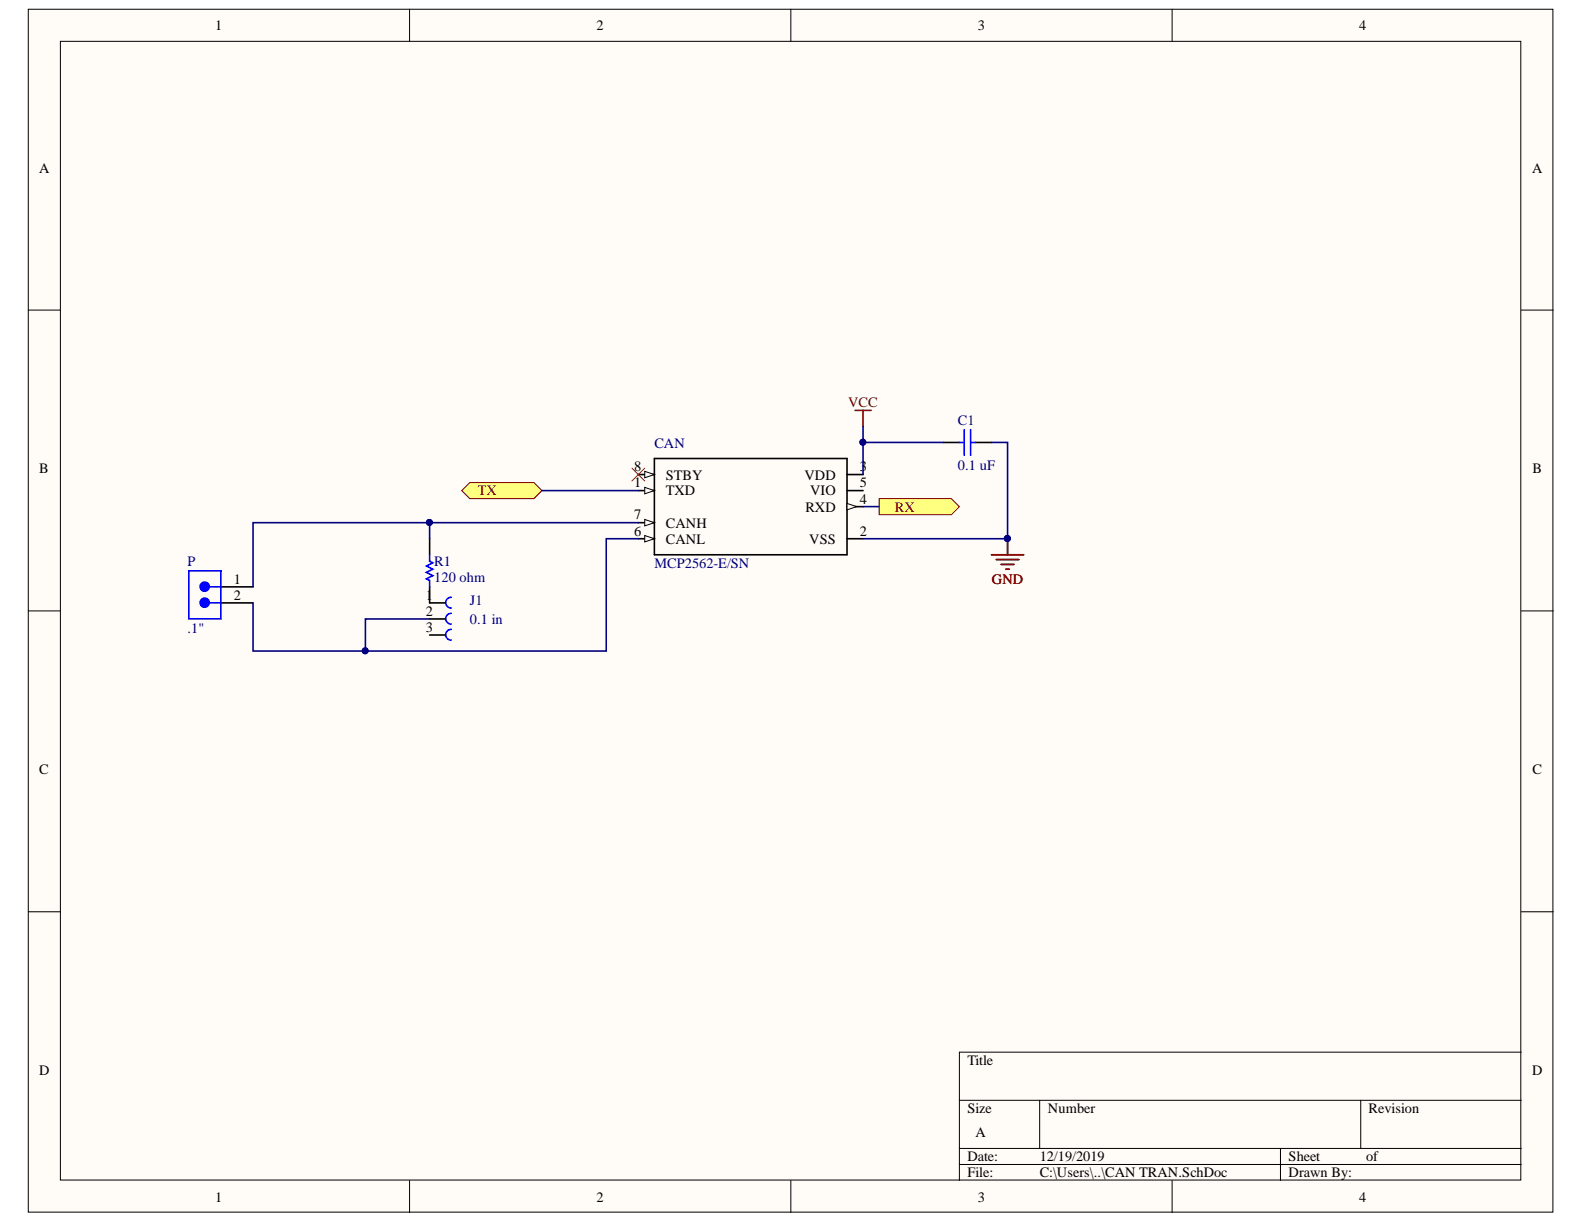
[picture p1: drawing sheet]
<svg xmlns="http://www.w3.org/2000/svg" width="279mm" height="216mm" viewBox="0 0 279 216" stroke-linecap="round" stroke-linejoin="round" font-family="sans-serif">
<g fill="#fffcf8" stroke="#000" stroke-width=".18">
<path d="M5 1.6h268.9v212.2h-268.9z"/>
<path d="M10.7 7.3h257.6v200.8h-257.6z"/>
</g>
<g fill="none" stroke="#000" stroke-width=".18">
<path d="M72.2 1.6v5.7M139.5 1.6v5.7M206.7 1.6v5.7M5 54.7h5.7M268.3 54.7h5.7M5 107.8h5.7M268.3 107.8h5.7M5 160.8h5.7M268.3 160.8h5.7M169.2 194.1h99.1M183.4 194.1v8.5M240 194.1v8.5"/>
<path d="M268.3 185.6h-99.1v22.6M72.2 208.2v5.7M139.5 208.2v5.7M169.2 202.6h99.1M169.2 205.4h99.1M206.7 208.2v5.7M225.9 202.6v5.6"/>
</g>
<g fill="#ffff80" stroke="#800000" stroke-width=".18">
<path d="M81.4 86.5l1.5-1.4h11.3l1.4 1.4-1.4 1.5h-11.3z" fill-rule="evenodd"/>
<path d="M155.1 88h12.7l1.4 1.4-1.4 1.4h-12.7z" fill-rule="evenodd"/>
</g>
<path d="M115.4 80.9h34v17h-34zM149.4 95h2.8M149.4 89.4h2.8" fill="none" stroke="#000" stroke-width=".28"/>
<path d="M149.4 88.8l1.7 .6-1.7 .5z" fill="#fffcf8"/>
<path d="M149.4 88.8l1.7 .6-1.7 .5z" fill="none" stroke="#000" stroke-width=".18"/>
<path d="M112.6 95h2.8M149.4 86.5h2.8M149.4 83.7h2.8" fill="none" stroke="#000" stroke-width=".28"/>
<path d="M113.7 94.5l1.7 .5-1.7 .6z" fill="#fffcf8"/>
<path d="M113.7 94.5l1.7 .5-1.7 .6z" fill="none" stroke="#000" stroke-width=".18"/>
<path d="M112.6 92.2h2.8" fill="none" stroke="#000" stroke-width=".28"/>
<path d="M113.7 91.6l1.7 .6-1.7 .6z" fill="#fffcf8"/>
<path d="M113.7 91.6l1.7 .6-1.7 .6z" fill="none" stroke="#000" stroke-width=".18"/>
<path d="M112.6 86.5h2.8" fill="none" stroke="#000" stroke-width=".28"/>
<path d="M113.7 86l1.7 .5-1.7 .6z" fill="#fffcf8"/>
<path d="M113.7 86l1.7 .5-1.7 .6z" fill="none" stroke="#000" stroke-width=".18"/>
<path d="M112.6 83.7h2.8" fill="none" stroke="#000" stroke-width=".28"/>
<path d="M113.7 83.1l1.7 .6-1.7 .6z" fill="#fffcf8"/>
<path d="M113.7 83.1l1.7 .6-1.7 .6z" fill="none" stroke="#000" stroke-width=".18"/>
<path d="M150.8 72.4h2.9M152.2 72.4v2.8M174.9 97.9h5.7M175.7 98.7h4M176.6 99.6h2.3M177.7 95v2.9M177.4 100.4h.6" fill="none" stroke="#800000" stroke-width=".28"/>
<path d="M169.2 78h.9M170.1 75.8v4.5M171.2 75.8v4.5M171.2 78h.9M75.8 97.9v1.1l.5 .3-1.1 .5 1.1 .6-1.1 .6 1.1 .5-1.1 .6 .6 .3v1.1M33.3 100.7h5.7v8.5h-5.7zM37 103.5h2M37 106.3h2M79.6 111a.95 .95 0 0 0-1 1 .95 .95 0 0 0 1 .9M79.6 108.2a.95 .95 0 0 0-1 .9 .95 .95 0 0 0 1 1M79.6 105.4a.95 .95 0 0 0-1 .9 .95 .95 0 0 0 1 1" fill="none" stroke="#00f" stroke-width=".28"/>
<path d="M166.4 78h2.8M172.1 78h2.8M75.8 95v2.9M39 106.3h5.6M39 103.5h5.6M75.8 112h2.8M75.8 109.2h2.8M75.8 103.5v2.8h2.8" fill="none" stroke="#000" stroke-width=".28"/>
<path d="M111.5 82.6l2.2 2.2M113.7 82.6l-2.2 2.2" fill="none" stroke="#f00" stroke-width=".18"/>
<g fill="#000080" stroke="#000080" stroke-width=".18">
<circle cx="177.7" cy="95" r=".52"/>
<circle cx="75.7" cy="92.2" r=".52"/>
<circle cx="64.4" cy="114.8" r=".52"/>
<circle cx="152.2" cy="78" r=".52"/>
</g>
<path d="M152.2 75.2v2.8M166.4 78h-14.2v5.7M174.9 78h2.8v17h-25.5M75.8 92.2v2.8M95.6 86.5h17M112.6 92.2h-68v11.3M112.6 95h-5.7v19.8h-62.3v-8.5M152.2 89.4h2.9M75.8 109.2h-11.3v5.6" fill="none" stroke="#000080" stroke-width=".28"/>
<g fill="#00f" stroke="#00f" stroke-width=".28">
<circle cx="36.1" cy="103.5" r=".81"/>
<circle cx="36.1" cy="106.3" r=".81"/>
</g>
<g font-size="2.5">
<text x="38" y="5.3">1</text>
<text x="105.2" y="5.3">2</text>
<text x="172.5" y="5.3">3</text>
<text x="239.7" y="5.3">4</text>
<text x="6.9" y="30.4">A</text>
<text x="270.2" y="30.4">A</text>
<text x="6.9" y="83.5">B</text>
<text x="111.9" y="83.2">8</text>
<text x="151.7" y="83.2">3</text>
<text x="270.3" y="83.5">B</text>
<text x="111.9" y="86">1</text>
<text x="117.4" y="87.4">TXD</text>
<text x="117.4" y="84.6">STBY</text>
<text x="141.9" y="84.6">VDD</text>
<text x="142.9" y="87.4">VIO</text>
<text x="151.7" y="88.8">4</text>
<text x="151.7" y="86">5</text>
<text x="111.9" y="94.5">6</text>
<text x="111.9" y="91.6">7</text>
<text x="117.4" y="95.9">CANL</text>
<text x="117.4" y="93.1">CANH</text>
<text x="142.1" y="90.3">RXD</text>
<text x="142.7" y="95.9">VSS</text>
<text x="151.7" y="94.5">2</text>
<text x="41.3" y="102.9">1</text>
<text x="41.3" y="105.8">2</text>
<text x="75.1" y="105.8">1</text>
<text x="75.1" y="111.5">3</text>
<text x="75.1" y="108.6">2</text>
<text x="6.9" y="136.6">C</text>
<text x="270.3" y="136.6">C</text>
<text x="6.9" y="189.6">D</text>
<text x="170.6" y="187.9">Title</text>
<text x="270.2" y="189.6">D</text>
<text x="170.6" y="196.4">Size</text>
<text x="184.8" y="196.4">Number</text>
<text x="241.4" y="196.4">Revision</text>
<text x="172.1" y="200.6">A</text>
<text x="170.6" y="204.9">Date:</text>
<text x="170.6" y="207.6">File:</text>
<text x="183.4" y="204.9">12/19/2019</text>
<text x="183.4" y="207.6">C:\Users\..\CAN TRAN.SchDoc</text>
<text x="227.3" y="204.9">Sheet</text>
<text x="227.3" y="207.6">Drawn By:</text>
<text x="240.9" y="204.9">of</text>
<text x="38" y="211.9">1</text>
<text x="105.2" y="211.9">2</text>
<text x="172.5" y="211.9">3</text>
<text x="239.7" y="211.9">4</text>
</g>
<g font-size="2.5" fill="#800000">
<text x="149.6" y="71.8">VCC</text>
<text x="84.3" y="87.4">TX</text>
<text x="157.9" y="90.3">RX</text>
<text x="174.9" y="102.9">GND</text>
</g>
<g font-size="2.5" fill="#000080">
<text x="168.9" y="75">C1</text>
<text x="115.4" y="78.9">CAN</text>
<text x="168.9" y="82.9">0.1 uF</text>
<text x="33.1" y="99.8">P</text>
<text x="76.6" y="99.8">R1</text>
<text x="115.4" y="100.1">MCP2562-E/SN</text>
<text x="76.6" y="102.7">120 ohm</text>
<text x="82.9" y="106.7">J1</text>
<text x="33.1" y="111.7">.1&quot;</text>
<text x="82.9" y="110">0.1 in</text>
</g>
</svg>
